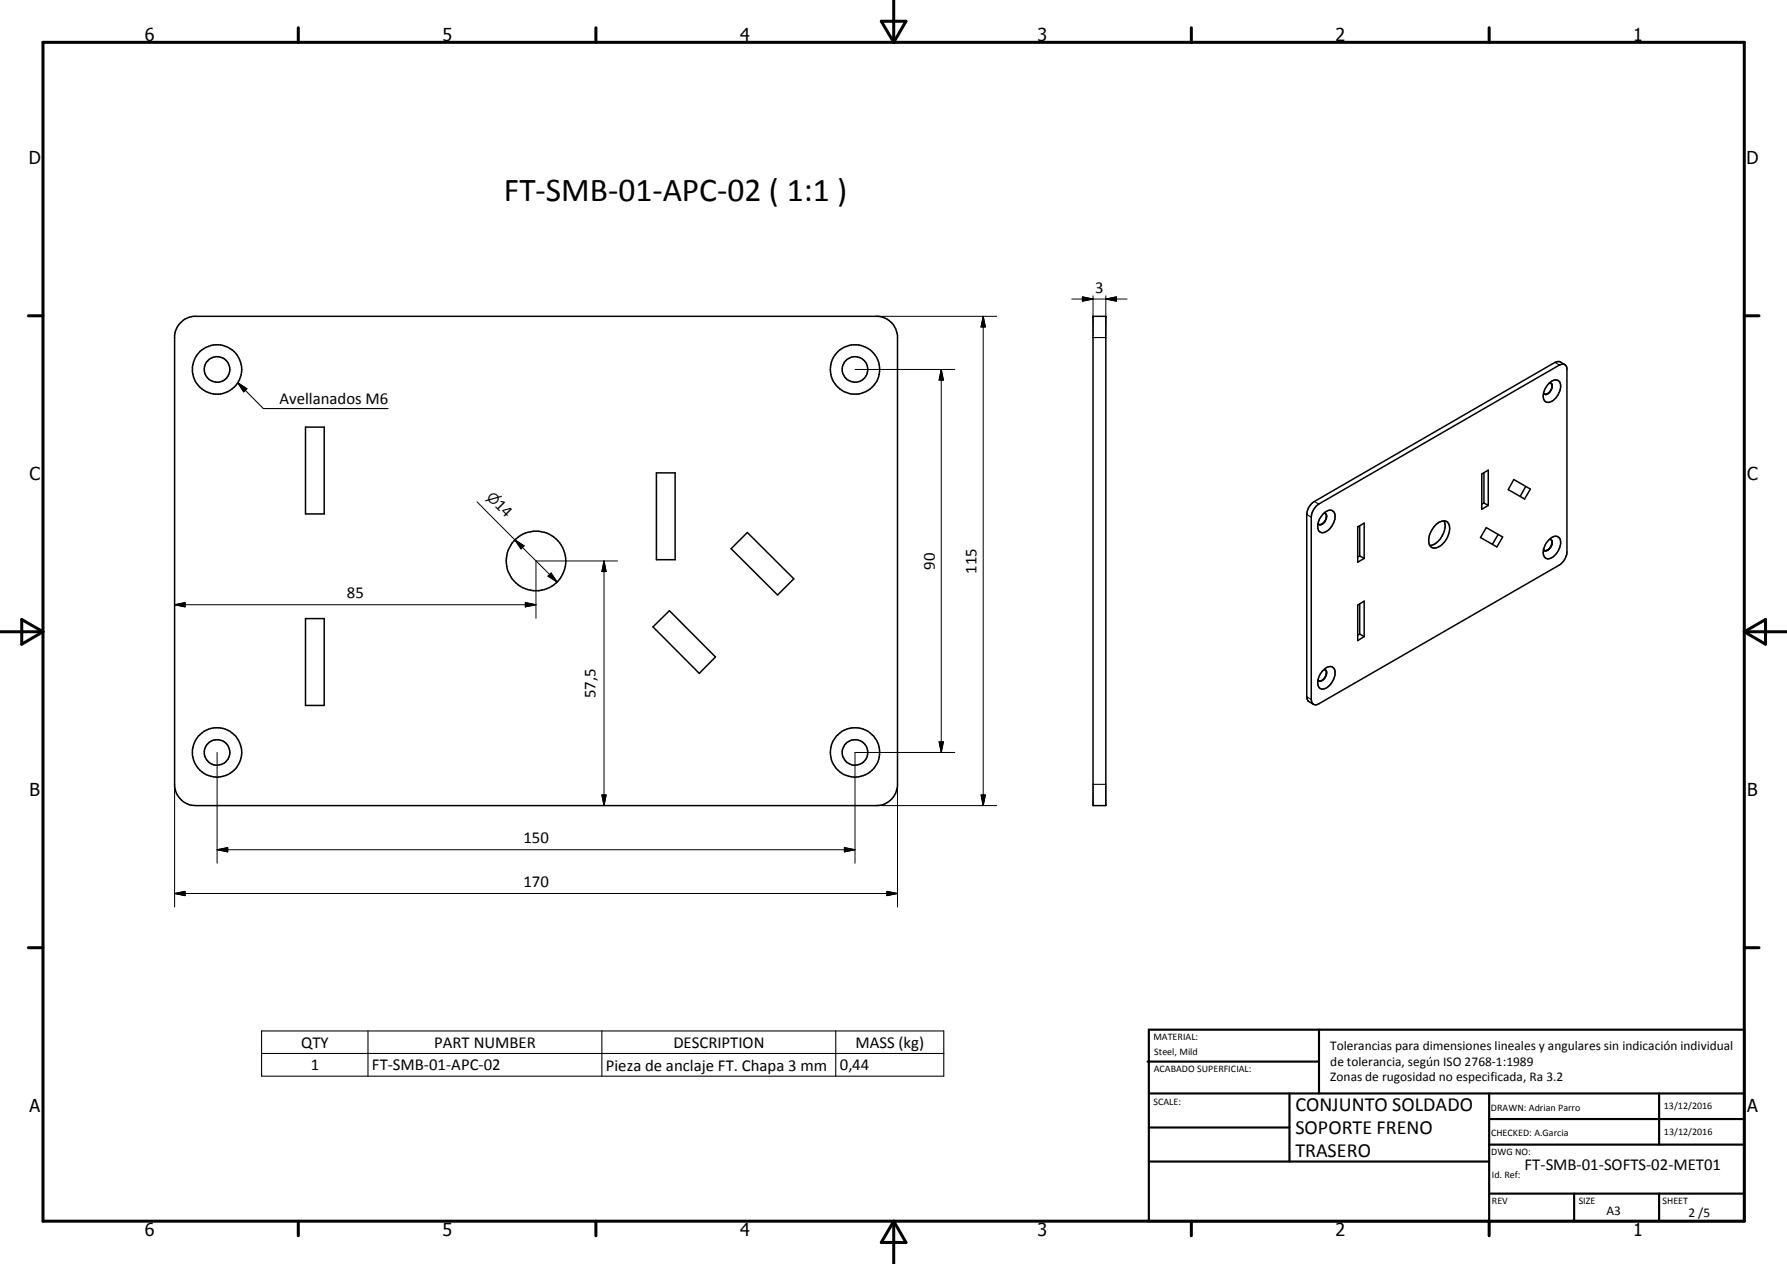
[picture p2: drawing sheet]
<svg xmlns="http://www.w3.org/2000/svg" width="420mm" height="297mm" viewBox="0 0 420 297" stroke-linecap="round" stroke-linejoin="round" font-family="sans-serif">
<g fill="none" stroke="#000" stroke-width=".35">
<path d="M42.3 76l1.2-1 2-.7h161a5.1 5.1 0 0 1 4.5 4.5v106a5 5 0 0 1-5 4.5h-160a5 5 0 0 1-4.9-4.5v-106.5a4.7 4.7 0 0 1 1.2-2.3zM257 74.3h3v115h-3zM362.9 92.4l.4 .3M363.1 92.6l.2 .1M363.3 92.7h.2M364.3 90a1.05 1.05 0 0 1 .3 1.8l-.5 .7-.6 .2M364.3 90a1.43 1.43 0 0 1 1.5-.7 1.43 1.43 0 0 1 1.1 1.1 4.1 4.1 0 0 1-2.8 4.2 1.51 1.51 0 0 1-1.2-2.2M364.3 90l-1 1.3-.4 1.1M364.6 90l.1 .2a1.91 1.91 0 0 1-1.1 2.4M367.9 85.7l-1.2-.7-1.1 .2-56.6 32.7a3.9 3.9 0 0 0-1.8 3v42.8l.4 1.1 1.2 .7M71.8 100.4h4.4v20.4h-4.4zM154.3 111.1h4.4v20.4h-4.4z"/>
<path d="M309.6 118.8l57.1-33a1.06 1.06 0 0 1 1.1-.2 1.06 1.06 0 0 1 .6 .9v43.5a4.1 4.1 0 0 1-1.7 2.8l-56.6 32.6a1.09 1.09 0 0 1-1.3 .1 1.09 1.09 0 0 1-.5-1.1v-42.9a4.2 4.2 0 0 1 1.3-2.7zM348.4 111.4l1.5-.9v8.3l-1.5 .9zM348.9 111.1v7.1M348.9 118.2l1 .6M348.9 118.2l-.5 .3M355.9 112.7l3.9 2.2-1.3 2.4-3.9-2.2zM358.7 114.3l-1.3 2.4M175.7 125.1l10.9 10.9-3.8 3.8-10.9-10.9zM309.9 123l.2 .3h.6M310.1 123.2h.5M311.3 120.6a1.43 1.43 0 0 1 2.4-.1 3.8 3.8 0 0 1-2.9 4.7 1.56 1.56 0 0 1-.9-2.2M311.3 120.6l-1 1.3-.4 1.1"/>
<path d="M311.3 120.6h.3l.3 .5M311.6 120.6l.3 .5M311.9 121.1a2.26 2.26 0 0 1-1.3 2.1M311.9 121.1v.8a2.33 2.33 0 0 1-1.2 1.4M319.2 123.8l1.5-.9v8.3l-1.5 .9zM319.7 123.5v7.1M319.7 130.6l1 .6M319.7 130.6l-.5 .3M337.4 123.5a2.05 2.05 0 0 1 3.1-.6 4.6 4.6 0 0 1-2.1 5.5 1.53 1.53 0 0 1-2 .1 1.53 1.53 0 0 1-.5-1.8l.5-1.7zM339.5 122.4a4.7 4.7 0 0 1-2.1 5.4l-1.2 .4M349.5 124l3.8 2.2-1.4 2.3-3.8-2.2zM352.2 125.6l-1.3 2.3"/>
<path d="M362.9 129.1l.4 .4M363.1 129.4h.2M364.3 126.7l.3 .1a1.75 1.75 0 0 1-.9 2.6h-.4M364.3 126.7a1.47 1.47 0 0 1 2.5-.1 3.8 3.8 0 0 1-3 4.7 1.61 1.61 0 0 1-.9-2.2M364.3 126.7l-.8 .9-.6 1.5M364.6 126.8l.1 .1a2.05 2.05 0 0 1-1.2 2.5M71.8 145.4h4.4v20.4h-4.4zM153.5 147.3l3.9-3.8 10.8 10.9-3.8 3.8zM309.9 159.8l.2 .2M310.1 160h.6M310.6 160h-.4M311.3 157.4a1.42 1.42 0 0 1 1.3-.8 1.42 1.42 0 0 1 1.2 .9 4 4 0 0 1-2.8 4.4 1.4 1.4 0 0 1-1.1-2.1"/>
<path d="M311.3 157.4l-1 1.2-.4 1.2M311.3 157.4h.3M311.6 157.4l.3 .2M311.8 157.6l.1 .3M311.9 157.9a2.26 2.26 0 0 1-1.3 2.1M311.9 157.9a2.1 2.1 0 0 1-1.2 2.1M319.2 142.2l1.5-.9v8.3l-1.5 .9zM319.7 149l1 .6M319.7 149l-.5 .3M319.7 141.9v7.1"/>
<circle cx="51" cy="86.8" r="5.8"/>
<circle cx="51" cy="86.8" r="3"/>
<circle cx="201" cy="86.8" r="3"/>
<circle cx="201" cy="86.8" r="5.8"/>
<circle cx="126" cy="131.8" r="7"/>
<circle cx="51" cy="176.8" r="5.8"/>
<circle cx="51" cy="176.8" r="3"/>
<circle cx="201" cy="176.8" r="3"/>
<circle cx="201" cy="176.8" r="5.8"/>
</g>
<g fill="#000">
<circle cx="257" cy="74.3" r=".18"/>
<circle cx="260" cy="74.3" r=".18"/>
</g>
<g fill="none" stroke="#000" stroke-width=".25">
<path d="M257 79.3h3M55.9 90l2.1 1.4-.7 .7zM55.9 90l6 6h29.4M365.6 85.2l1.1 .6M309 117.9l1.1 .5M307.2 120.9l1.1 .6M307.2 163.7l1.1 .7M257 184.3h3M61.5 242.3h160.4v10.6h-160.4zM61.5 247.6h160.4M86.5 242.3v10.6M141.5 242.3v10.6"/>
<path d="M196.5 242.3v10.6"/>
</g>
<g fill="none" stroke="#000" stroke-width=".71">
<path d="M10.1 9.9h400v277.1h-400zM70.1 6.5v3.4M140.1 6.5v3.4M207.2 5h5.8l-2.9 4.9zM210.1 0v9.9M280.1 6.5v3.4M350.1 6.5v3.4M6.7 74.2h3.4M410.1 74.2h3.5M.1 148.5h10M5.1 145.6l5 2.9-5 2.9zM410.1 148.5h10"/>
<path d="M410.1 148.5l5-2.9v5.8zM6.7 222.7h3.4M410.1 222.7h3.5M70.1 287v3.4M140.1 287v3.4M210.1 287v10M210.1 287l2.9 5h-5.8zM280.1 287v3.4M350.1 287v3.4"/>
</g>
<g fill="none" stroke="#000" stroke-width=".51">
<path d="M269.8 249.5h40.3M270.1 242h140v45h-140zM270.1 257h140M303.2 257v16M310.1 242v15M350.1 257v30M390.1 257v12M270.1 265h33.1M270.1 273h80M350.1 269h60M350.1 263h60M350.1 280.5h60"/>
<path d="M370.1 280.5v6.5M390.1 280.5v6.5"/>
</g>
<g fill="#000">
<path d="M231.2 74.3l.5 2.5h-1zM254.5 69.8l2.5 .5-2.5 .5zM260 70.3l2.5-.5v1zM55.9 90l2.1 1.4-.7 .7zM221.3 86.8l.5 2.5h-1zM121.1 126.9l2.1 1.4-.7 .7zM129.6 134.7l1.4 2.1-2.1-1.4zM142 131.8l.5 2.5h-1zM41.1 142.1l2.4-.5v1zM123.5 141.6l2.5 .5-2.5 .5zM220.8 174.3h1l-.5 2.5zM51 199.7l2.5-.5v1z"/>
<path d="M141.5 186.8h1l-.5 2.5zM230.7 186.8h1l-.5 2.5zM41.1 210l2.4-.5v1zM198.5 199.2l2.5 .5-2.5 .5zM208.5 209.5l2.5 .5-2.5 .5z"/>
</g>
<g fill="none" stroke="#000" stroke-width=".24">
<path d="M206 74.3h28.3M231.2 74.3l.5 2.5h-1zM231.2 74.3v115M252 70.3h13M254.5 69.8l2.5 .5-2.5 .5zM257 69.5v4.8M260 70.3l2.5-.5v1zM260 69.5v4.8M201 86.8h23.5M221.3 86.8l.5 2.5h-1zM221.3 86.8v90M112.2 117.9l18.8 18.9"/>
<path d="M121.1 126.9l2.1 1.4-.7 .7zM129.6 134.7l1.4 2.1-2.1-1.4zM142 131.8l.5 2.5h-1zM142 131.8v57.5M145.2 131.8h-19.2v13.5M41.1 142.1l2.4-.5v1zM41.1 142.1h84.9M123.5 141.6l2.5 .5-2.5 .5zM51 176.8v26.1M220.8 174.3h1l-.5 2.5zM224.5 176.8h-23.5v26.1M41.1 184.3v28.8"/>
<path d="M51 199.7l2.5-.5v1zM51 199.7h150M141.5 186.8h1l-.5 2.5zM198.5 199.2l2.5 .5-2.5 .5zM206 189.3h28.3M211 184.3v28.8M230.7 186.8h1l-.5 2.5zM41.1 210l2.4-.5v1zM41.1 210h169.9M208.5 209.5l2.5 .5-2.5 .5z"/>
</g>
<text font-size="7.9" x="118.5" y="47.2">FT-SMB-01-APC-02 ( 1:1 )</text>
<g font-size="4.7">
<text x="304.6" y="261.1">CONJUNTO SOLDADO</text>
<text x="304.6" y="266.5">SOPORTE FRENO</text>
<text x="304.6" y="271.9">TRASERO</text>
</g>
<g font-size="4.2">
<text x="34" y="9.6">6</text>
<text x="104" y="9.6">5</text>
<text x="174" y="9.6">4</text>
<text x="244" y="9.6">3</text>
<text x="314" y="9.6">2</text>
<text x="384" y="9.6">1</text>
<text x="6.8" y="38.7">D</text>
<text x="410.6" y="38.7">D</text>
<text x="7" y="112.9">C</text>
<text x="410.8" y="112.9">C</text>
<text x="7" y="187.1">B</text>
<text x="410.8" y="187.1">B</text>
<text x="7" y="261.4">A</text>
<text x="410.8" y="261.4">A</text>
<text x="34" y="290.4">6</text>
<text x="104" y="290.4">5</text>
<text x="174" y="290.4">4</text>
<text x="244" y="290.4">3</text>
<text x="314" y="290.4">2</text>
<text x="384" y="290.4">1</text>
</g>
<g font-size="3.9">
<text x="257.5" y="68.7">3</text>
<text x="65.7" y="95">Avellanados M6</text>
<text x="116.2" y="119" transform="rotate(45 116.2 119)">14</text>
<text x="219.8" y="133.9" transform="rotate(-90 219.8 133.9)">90</text>
<text x="229.6" y="134.9" transform="rotate(-90 229.6 134.9)">115</text>
<text x="81.6" y="140.6">85</text>
<text x="140" y="164.1" transform="rotate(-90 140 164.1)">57,5</text>
<text x="123.1" y="198.1">150</text>
<text x="123.1" y="208.4">170</text>
<text x="70.8" y="246.2">QTY</text>
<text x="73.1" y="251.5">1</text>
<text x="87.4" y="251.5">FT-SMB-01-APC-02</text>
<text x="102.1" y="246.2">PART NUMBER</text>
<text x="142.4" y="251.6">Pieza de anclaje FT. Chapa 3 mm</text>
<text x="158.3" y="246.2">DESCRIPTION</text>
<text x="197.4" y="251.5">0,44</text>
<text x="201.2" y="246.3">MASS (kg)</text>
<text x="358.5" y="275">FT-SMB-01-SOFTS-02-MET01</text>
</g>
<text font-size="3.3" x="114.2" y="117" transform="rotate(45 114.2 117)">⌀</text>
<g font-size="3.1">
<text x="312.7" y="246.8">Tolerancias para dimensiones lineales y angulares sin indicación individual</text>
<text x="312.7" y="250.4">de tolerancia, según ISO 2768-1:1989</text>
<text x="312.7" y="254">Zonas de rugosidad no especificada, Ra 3.2</text>
<text x="377.7" y="285.6">A3</text>
<text x="397" y="285.9">2 /5</text>
</g>
<g font-size="2.4">
<text x="271.2" y="244.4">MATERIAL:</text>
<text x="271.3" y="252">ACABADO SUPERFICIAL:</text>
<text x="271.4" y="247.9">Steel, Mild</text>
<text x="271.2" y="259.7">SCALE:</text>
<text x="350.6" y="261">DRAWN: Adrian Parro</text>
<text x="391.2" y="260.6">13/12/2016</text>
<text x="350.6" y="267">CHECKED: A.Garcia</text>
<text x="391.2" y="266.7">13/12/2016</text>
<text x="350.6" y="271.4">DWG NO:</text>
<text x="350.8" y="276.9">Id. Ref:</text>
<text x="350.8" y="282.8">REV</text>
<text x="371.2" y="282.9">SIZE</text>
<text x="390.9" y="282.9">SHEET</text>
</g>
</svg>
